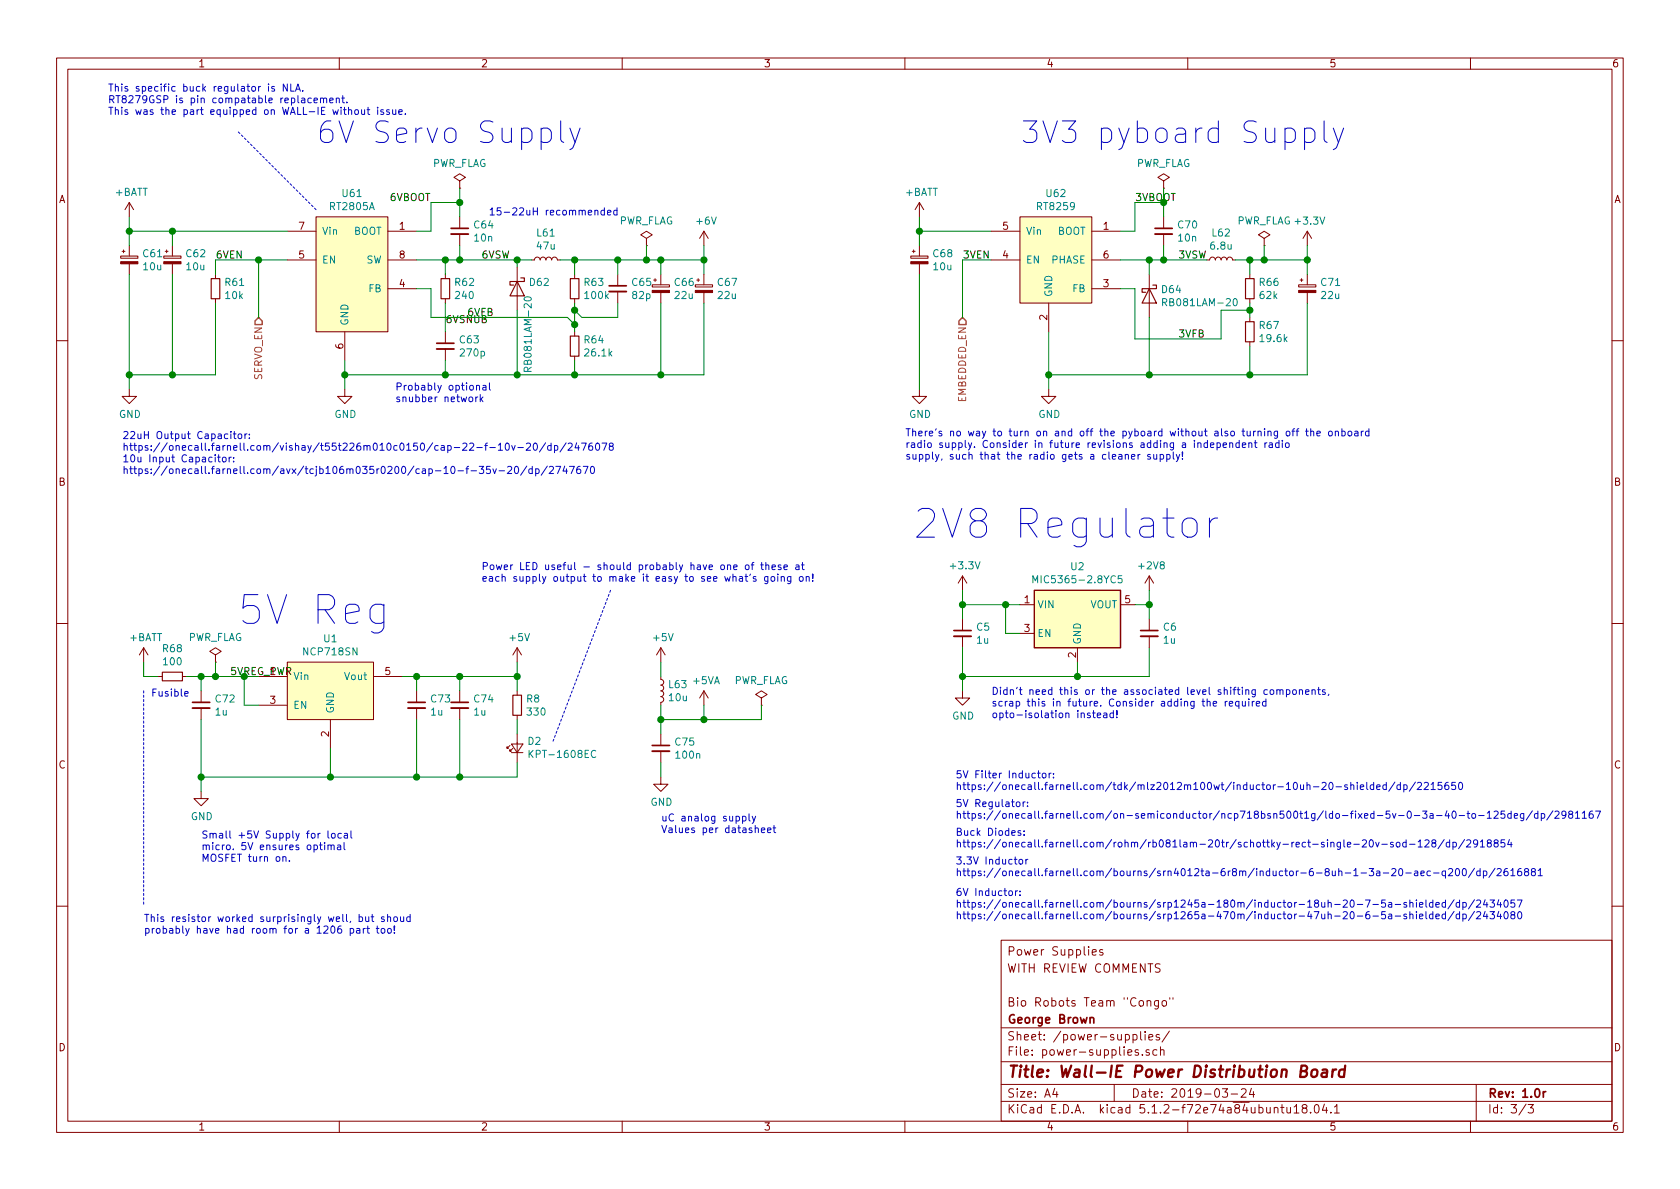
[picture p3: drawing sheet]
EESchema Schematic File Version 4
LIBS:cutoff-hardware-cache
EELAYER 29 0
EELAYER END
$Descr A4 11693 8268
encoding utf-8
Sheet 3 3
Title "Wall-IE Power Distribution Board"
Date "2019-03-24"
Rev "1.0r"
Comp "George Brown"
Comment1 "Bio Robots Team \"Congo\""
Comment2 ""
Comment3 "WITH REVIEW COMMENTS"
Comment4 "Power Supplies"
$EndDescr
$Comp
L power:+BATT #PWR?
U 1 1
P 1000 4600
AR Path="/5C9BD0EA" Ref="#PWR?"  Part="1" 
AR Path="/5C9B2A2F/5C9BD0EA" Ref="#PWR069"  Part="1" 
F 0 "#PWR069" H 1000 4450 50  0001 C CNN
F 1 "+BATT" H 1015 4773 50  0000 C CNN
F 2 "" H 1000 4600 50  0001 C CNN
F 3 "" H 1000 4600 50  0001 C CNN
	1    1000 4600
	1    0    0    -1  
$EndComp
$Comp
L power:+5V #PWR?
U 1 1
P 3600 4600
AR Path="/5C9BD0F2" Ref="#PWR?"  Part="1" 
AR Path="/5C9B2A2F/5C9BD0F2" Ref="#PWR071"  Part="1" 
F 0 "#PWR071" H 3600 4450 50  0001 C CNN
F 1 "+5V" H 3615 4773 50  0000 C CNN
F 2 "" H 3600 4600 50  0001 C CNN
F 3 "" H 3600 4600 50  0001 C CNN
	1    3600 4600
	1    0    0    -1  
$EndComp
$Comp
L power:GND #PWR?
U 1 1
P 1400 5500
AR Path="/5C9BD0F8" Ref="#PWR?"  Part="1" 
AR Path="/5C9B2A2F/5C9BD0F8" Ref="#PWR070"  Part="1" 
F 0 "#PWR070" H 1400 5250 50  0001 C CNN
F 1 "GND" H 1405 5327 50  0000 C CNN
F 2 "" H 1400 5500 50  0001 C CNN
F 3 "" H 1400 5500 50  0001 C CNN
	1    1400 5500
	1    0    0    -1  
$EndComp
$Comp
L Device:C_Small C?
U 1 1
P 1400 4900
AR Path="/5C9BD0FE" Ref="C?"  Part="1" 
AR Path="/5C9B2A2F/5C9BD0FE" Ref="C72"  Part="1" 
F 0 "C72" H 1492 4946 50  0000 L CNN
F 1 "1u" H 1492 4855 50  0000 L CNN
F 2 "Capacitor_SMD:C_0805_2012Metric" H 1400 4900 50  0001 C CNN
F 3 "~" H 1400 4900 50  0001 C CNN
F 4 "Multicomp" H 0   0   50  0001 C CNN "MFR"
F 5 "MC0805F105Z500CT" H 0   0   50  0001 C CNN "MPN"
F 6 "George" H 0   0   50  0001 C CNN "SPR"
F 7 "CAPS 13" H 0   0   50  0001 C CNN "SPN"
F 8 "-" H 0   0   50  0001 C CNN "SPURL"
	1    1400 4900
	1    0    0    -1  
$EndComp
$Comp
L Device:C_Small C?
U 1 1
P 2900 4900
AR Path="/5C9BD105" Ref="C?"  Part="1" 
AR Path="/5C9B2A2F/5C9BD105" Ref="C73"  Part="1" 
F 0 "C73" H 2992 4946 50  0000 L CNN
F 1 "1u" H 2992 4855 50  0000 L CNN
F 2 "Capacitor_SMD:C_0603_1608Metric" H 2900 4900 50  0001 C CNN
F 3 "~" H 2900 4900 50  0001 C CNN
F 4 "Murata" H 0   0   50  0001 C CNN "MFR"
F 5 "GRM188C81E105KA12D" H 0   0   50  0001 C CNN "MPN"
F 6 "George" H 0   0   50  0001 C CNN "SPR"
F 7 "CAPS 12" H 0   0   50  0001 C CNN "SPN"
F 8 "-" H 0   0   50  0001 C CNN "SPURL"
	1    2900 4900
	1    0    0    -1  
$EndComp
$Comp
L Device:C_Small C?
U 1 1
P 3200 4900
AR Path="/5C9BD119" Ref="C?"  Part="1" 
AR Path="/5C9B2A2F/5C9BD119" Ref="C74"  Part="1" 
F 0 "C74" H 3292 4946 50  0000 L CNN
F 1 "1u" H 3292 4855 50  0000 L CNN
F 2 "Capacitor_SMD:C_0603_1608Metric" H 3200 4900 50  0001 C CNN
F 3 "~" H 3200 4900 50  0001 C CNN
F 4 "Murata" H 0   0   50  0001 C CNN "MFR"
F 5 "GRM188C81E105KA12D" H 0   0   50  0001 C CNN "MPN"
F 6 "George" H 0   0   50  0001 C CNN "SPR"
F 7 "CAPS 12" H 0   0   50  0001 C CNN "SPN"
F 8 "-" H 0   0   50  0001 C CNN "SPURL"
	1    3200 4900
	1    0    0    -1  
$EndComp
$Comp
L Device:R_Small R?
U 1 1
P 1200 4700
AR Path="/5C9BD133" Ref="R?"  Part="1" 
AR Path="/5C9B2A2F/5C9BD133" Ref="R68"  Part="1" 
F 0 "R68" V 1004 4700 50  0000 C CNN
F 1 "100" V 1095 4700 50  0000 C CNN
F 2 "Resistor_SMD:R_0603_1608Metric" H 1200 4700 50  0001 C CNN
F 3 "~" H 1200 4700 50  0001 C CNN
F 4 "Multicomp" H 0   0   50  0001 C CNN "MFR"
F 5 "MCWR06X1000FTL" H 0   0   50  0001 C CNN "MPN"
F 6 "George" H 0   0   50  0001 C CNN "SPR"
F 7 "RES 16" H 0   0   50  0001 C CNN "SPN"
F 8 "-" H 0   0   50  0001 C CNN "SPURL"
	1    1200 4700
	0    1    1    0   
$EndComp
$Comp
L power:+BATT #PWR?
U 1 1
P 900 1500
AR Path="/5C9BD13E" Ref="#PWR?"  Part="1" 
AR Path="/5C9B2A2F/5C9BD13E" Ref="#PWR061"  Part="1" 
F 0 "#PWR061" H 900 1350 50  0001 C CNN
F 1 "+BATT" H 915 1673 50  0000 C CNN
F 2 "" H 900 1500 50  0001 C CNN
F 3 "" H 900 1500 50  0001 C CNN
	1    900  1500
	1    0    0    -1  
$EndComp
$Comp
L Device:C_Small C?
U 1 1
P 3200 1600
AR Path="/5C9BD146" Ref="C?"  Part="1" 
AR Path="/5C9B2A2F/5C9BD146" Ref="C64"  Part="1" 
F 0 "C64" H 3292 1646 50  0000 L CNN
F 1 "10n" H 3292 1555 50  0000 L CNN
F 2 "Capacitor_SMD:C_0603_1608Metric" H 3200 1600 50  0001 C CNN
F 3 "~" H 3200 1600 50  0001 C CNN
F 4 "Kemet" H 0   0   50  0001 C CNN "MFR"
F 5 "C0603C103K5RAC7081" H 0   0   50  0001 C CNN "MPN"
F 6 "George" H 0   0   50  0001 C CNN "SPR"
F 7 "CAPS 09" H 0   0   50  0001 C CNN "SPN"
F 8 "-" H 0   0   50  0001 C CNN "SPURL"
	1    3200 1600
	1    0    0    -1  
$EndComp
$Comp
L Device:R_Small R?
U 1 1
P 4000 2000
AR Path="/5C9BD14D" Ref="R?"  Part="1" 
AR Path="/5C9B2A2F/5C9BD14D" Ref="R63"  Part="1" 
F 0 "R63" H 4059 2046 50  0000 L CNN
F 1 "100k" H 4059 1955 50  0000 L CNN
F 2 "Resistor_SMD:R_0603_1608Metric" H 4000 2000 50  0001 C CNN
F 3 "~" H 4000 2000 50  0001 C CNN
F 4 "Bourns" H 0   0   50  0001 C CNN "MFR"
F 5 "CR0603-FX-1003HLF" H 0   0   50  0001 C CNN "MPN"
F 6 "George" H 0   0   50  0001 C CNN "SPR"
F 7 "RES 11" H 0   0   50  0001 C CNN "SPN"
F 8 "-" H 0   0   50  0001 C CNN "SPURL"
	1    4000 2000
	1    0    0    -1  
$EndComp
$Comp
L Device:R_Small R?
U 1 1
P 4000 2400
AR Path="/5C9BD154" Ref="R?"  Part="1" 
AR Path="/5C9B2A2F/5C9BD154" Ref="R64"  Part="1" 
F 0 "R64" H 4059 2446 50  0000 L CNN
F 1 "26.1k" H 4059 2355 50  0000 L CNN
F 2 "Resistor_SMD:R_0603_1608Metric" H 4000 2400 50  0001 C CNN
F 3 "http://www.farnell.com/datasheets/2310790.pdf" H 4000 2400 50  0001 C CNN
F 4 "Vishay" H 0   0   50  0001 C CNN "MFR"
F 5 "CRCW060326K1FKEA" H 0   0   50  0001 C CNN "MPN"
F 6 "Onecall" H 0   0   50  0001 C CNN "SPR"
F 7 "2138448" H 0   0   50  0001 C CNN "SPN"
F 8 "-" H 0   0   50  0001 C CNN "SPURL"
	1    4000 2400
	1    0    0    -1  
$EndComp
$Comp
L Device:R_Small R?
U 1 1
P 3100 2000
AR Path="/5C9BD160" Ref="R?"  Part="1" 
AR Path="/5C9B2A2F/5C9BD160" Ref="R62"  Part="1" 
F 0 "R62" H 3159 2046 50  0000 L CNN
F 1 "240" H 3159 1955 50  0000 L CNN
F 2 "Resistor_SMD:R_0603_1608Metric" H 3100 2000 50  0001 C CNN
F 3 "~" H 3100 2000 50  0001 C CNN
F 4 "-" H 0   0   50  0001 C CNN "MFR"
F 5 "-" H 0   0   50  0001 C CNN "MPN"
F 6 "-" H 0   0   50  0001 C CNN "SPR"
F 7 "DNF" H 0   0   50  0001 C CNN "SPN"
F 8 "-" H 0   0   50  0001 C CNN "SPURL"
	1    3100 2000
	1    0    0    -1  
$EndComp
$Comp
L Device:C_Small C?
U 1 1
P 3100 2400
AR Path="/5C9BD167" Ref="C?"  Part="1" 
AR Path="/5C9B2A2F/5C9BD167" Ref="C63"  Part="1" 
F 0 "C63" H 3192 2446 50  0000 L CNN
F 1 "270p" H 3192 2355 50  0000 L CNN
F 2 "Capacitor_SMD:C_0603_1608Metric" H 3100 2400 50  0001 C CNN
F 3 "~" H 3100 2400 50  0001 C CNN
F 4 "-" H 0   0   50  0001 C CNN "MFR"
F 5 "-" H 0   0   50  0001 C CNN "MPN"
F 6 "-" H 0   0   50  0001 C CNN "SPR"
F 7 "DNF" H 0   0   50  0001 C CNN "SPN"
F 8 "-" H 0   0   50  0001 C CNN "SPURL"
	1    3100 2400
	1    0    0    -1  
$EndComp
$Comp
L custom_pmic:RT2805A U?
U 1 1
P 2450 1900
AR Path="/5C9BD172" Ref="U?"  Part="1" 
AR Path="/5C9B2A2F/5C9BD172" Ref="U61"  Part="1" 
F 0 "U61" H 2450 2465 50  0000 C CNN
F 1 "RT2805A" H 2450 2374 50  0000 C CNN
F 2 "Package_SO:TI_SO-PowerPAD-8_ThermalVias" H 2400 1900 50  0001 C CNN
F 3 "https://www.richtek.com/assets/product_file/RT2805A/DS2805A-03.pdf" H 2400 1900 50  0001 C CNN
F 4 "Richtek" H 0   0   50  0001 C CNN "MFR"
F 5 "RT2805AGSP" H 0   0   50  0001 C CNN "MPN"
F 6 "Onecall" H 0   0   50  0001 C CNN "SPR"
F 7 "2630152" H 0   0   50  0001 C CNN "SPN"
F 8 "-" H 0   0   50  0001 C CNN "SPURL"
	1    2450 1900
	1    0    0    -1  
$EndComp
$Comp
L Device:D_Schottky D?
U 1 1
P 3600 2000
AR Path="/5C9BD179" Ref="D?"  Part="1" 
AR Path="/5C9B2A2F/5C9BD179" Ref="D62"  Part="1" 
F 0 "D62" V 3554 2079 50  0000 L CNN
F 1 "RB081LAM-20" H 3645 2079 50  0000 L CNN
F 2 "custom_diodes:D_SOD-128" H 3600 2000 50  0001 C CNN
F 3 "http://www.farnell.com/datasheets/2646195.pdf" H 3600 2000 50  0001 C CNN
F 4 "Rohm" H 0   0   50  0001 C CNN "MFR"
F 5 "RB081LAM-20TR" H 0   0   50  0001 C CNN "MPN"
F 6 "Onecall" H 0   0   50  0001 C CNN "SPR"
F 7 "2918854" H 0   0   50  0001 C CNN "SPN"
F 8 "-" H 0   0   50  0001 C CNN "SPURL"
	1    3600 2000
	0    1    1    0   
$EndComp
$Comp
L Device:L_Small L?
U 1 1
P 3800 1800
AR Path="/5C9BD189" Ref="L?"  Part="1" 
AR Path="/5C9B2A2F/5C9BD189" Ref="L61"  Part="1" 
F 0 "L61" V 3985 1800 50  0000 C CNN
F 1 "47u" V 3894 1800 50  0000 C CNN
F 2 "custom_passives:L_Bourns_SRP1265" H 3800 1800 50  0001 C CNN
F 3 "http://www.farnell.com/datasheets/2366823.pdf" H 3800 1800 50  0001 C CNN
F 4 "Bourns" H 0   0   50  0001 C CNN "MFR"
F 5 "SRP1265A-470M" H 0   0   50  0001 C CNN "MPN"
F 6 "Onecall" H 0   0   50  0001 C CNN "SPR"
F 7 "2434080" H 0   0   50  0001 C CNN "SPN"
F 8 "-" H 0   0   50  0001 C CNN "SPURL"
	1    3800 1800
	0    -1   -1   0   
$EndComp
$Comp
L power:+6V #PWR?
U 1 1
P 4900 1700
AR Path="/5C9BD1AD" Ref="#PWR?"  Part="1" 
AR Path="/5C9B2A2F/5C9BD1AD" Ref="#PWR064"  Part="1" 
F 0 "#PWR064" H 4900 1550 50  0001 C CNN
F 1 "+6V" H 4915 1873 50  0000 C CNN
F 2 "" H 4900 1700 50  0001 C CNN
F 3 "" H 4900 1700 50  0001 C CNN
	1    4900 1700
	1    0    0    -1  
$EndComp
$Comp
L Device:C_Small C?
U 1 1
P 4300 2000
AR Path="/5C9BD1B6" Ref="C?"  Part="1" 
AR Path="/5C9B2A2F/5C9BD1B6" Ref="C65"  Part="1" 
F 0 "C65" H 4392 2046 50  0000 L CNN
F 1 "82p" H 4392 1955 50  0000 L CNN
F 2 "Capacitor_SMD:C_0603_1608Metric" H 4300 2000 50  0001 C CNN
F 3 "http://www.farnell.com/datasheets/2340522.pdf" H 4300 2000 50  0001 C CNN
F 4 "Walsin" H 0   0   50  0001 C CNN "MFR"
F 5 "0603N820J500CT" H 0   0   50  0001 C CNN "MPN"
F 6 "Onecall" H 0   0   50  0001 C CNN "SPR"
F 7 "2496914" H 0   0   50  0001 C CNN "SPN"
F 8 "-" H 0   0   50  0001 C CNN "SPURL"
	1    4300 2000
	1    0    0    -1  
$EndComp
$Comp
L Device:CP_Small C?
U 1 1
P 1200 1800
AR Path="/5C9BD1D0" Ref="C?"  Part="1" 
AR Path="/5C9B2A2F/5C9BD1D0" Ref="C62"  Part="1" 
F 0 "C62" H 1288 1846 50  0000 L CNN
F 1 "10u" H 1288 1755 50  0000 L CNN
F 2 "Capacitor_Tantalum_SMD:CP_EIA-3528-21_Kemet-B" H 1200 1800 50  0001 C CNN
F 3 "http://www.farnell.com/datasheets/2096078.pdf" H 1200 1800 50  0001 C CNN
F 4 "AVX" H 0   0   50  0001 C CNN "MFR"
F 5 "TCJB106M035R0200" H 0   0   50  0001 C CNN "MPN"
F 6 "Onecall" H 0   0   50  0001 C CNN "SPR"
F 7 "2747670" H 0   0   50  0001 C CNN "SPN"
F 8 "-" H 0   0   50  0001 C CNN "SPURL"
	1    1200 1800
	1    0    0    -1  
$EndComp
$Comp
L Device:CP_Small C?
U 1 1
P 900 1800
AR Path="/5C9BD1D7" Ref="C?"  Part="1" 
AR Path="/5C9B2A2F/5C9BD1D7" Ref="C61"  Part="1" 
F 0 "C61" H 988 1846 50  0000 L CNN
F 1 "10u" H 988 1755 50  0000 L CNN
F 2 "Capacitor_Tantalum_SMD:CP_EIA-3528-21_Kemet-B" H 900 1800 50  0001 C CNN
F 3 "http://www.farnell.com/datasheets/2096078.pdf" H 900 1800 50  0001 C CNN
F 4 "AVX" H 0   0   50  0001 C CNN "MFR"
F 5 "TCJB106M035R0200" H 0   0   50  0001 C CNN "MPN"
F 6 "Onecall" H 0   0   50  0001 C CNN "SPR"
F 7 "2747670" H 0   0   50  0001 C CNN "SPN"
F 8 "-" H 0   0   50  0001 C CNN "SPURL"
	1    900  1800
	1    0    0    -1  
$EndComp
$Comp
L custom_pmic:RT8259 U?
U 1 1
P 7300 2300
AR Path="/5C9BD1F0" Ref="U?"  Part="1" 
AR Path="/5C9B2A2F/5C9BD1F0" Ref="U62"  Part="1" 
F 0 "U62" H 7350 3265 50  0000 C CNN
F 1 "RT8259" H 7350 3174 50  0000 C CNN
F 2 "Package_TO_SOT_SMD:SOT-23-6" H 7600 2350 50  0001 C CNN
F 3 "https://www.richtek.com/assets/product_file/RT8259/DS8259-03.pdf" H 7600 2350 50  0001 C CNN
F 4 "Richtek" H 0   0   50  0001 C CNN "MFR"
F 5 "RT8259GE" H 0   0   50  0001 C CNN "MPN"
F 6 "Onecall" H 0   0   50  0001 C CNN "SPR"
F 7 "2362986" H 0   0   50  0001 C CNN "SPN"
F 8 "-" H 0   0   50  0001 C CNN "SPURL"
	1    7300 2300
	1    0    0    -1  
$EndComp
$Comp
L Device:R_Small R?
U 1 1
P 8700 2000
AR Path="/5C9BD1F7" Ref="R?"  Part="1" 
AR Path="/5C9B2A2F/5C9BD1F7" Ref="R66"  Part="1" 
F 0 "R66" H 8759 2046 50  0000 L CNN
F 1 "62k" H 8759 1955 50  0000 L CNN
F 2 "Resistor_SMD:R_0603_1608Metric" H 8700 2000 50  0001 C CNN
F 3 "http://www.farnell.com/datasheets/1716711.pdf" H 8700 2000 50  0001 C CNN
F 4 "Multicomp" H 0   0   50  0001 C CNN "MFR"
F 5 "MCSR06X623 JTL" H 0   0   50  0001 C CNN "MPN"
F 6 "Onecall" H 0   0   50  0001 C CNN "SPR"
F 7 "2074293" H 0   0   50  0001 C CNN "SPN"
F 8 "-" H 0   0   50  0001 C CNN "SPURL"
	1    8700 2000
	1    0    0    -1  
$EndComp
$Comp
L Device:R_Small R?
U 1 1
P 8700 2300
AR Path="/5C9BD1FE" Ref="R?"  Part="1" 
AR Path="/5C9B2A2F/5C9BD1FE" Ref="R67"  Part="1" 
F 0 "R67" H 8759 2346 50  0000 L CNN
F 1 "19.6k" H 8759 2255 50  0000 L CNN
F 2 "Resistor_SMD:R_0603_1608Metric" H 8700 2300 50  0001 C CNN
F 3 "http://www.farnell.com/datasheets/2563624.pdf" H 8700 2300 50  0001 C CNN
F 4 "Multicomp" H 0   0   50  0001 C CNN "MFR"
F 5 "MCWR06X1962FTL" H 0   0   50  0001 C CNN "MPN"
F 6 "Onecall" H 0   0   50  0001 C CNN "SPR"
F 7 "2447271" H 0   0   50  0001 C CNN "SPN"
F 8 "-" H 0   0   50  0001 C CNN "SPURL"
	1    8700 2300
	1    0    0    -1  
$EndComp
$Comp
L Device:L_Small L?
U 1 1
P 8500 1800
AR Path="/5C9BD20B" Ref="L?"  Part="1" 
AR Path="/5C9B2A2F/5C9BD20B" Ref="L62"  Part="1" 
F 0 "L62" V 8685 1800 50  0000 C CNN
F 1 "6.8u" V 8594 1800 50  0000 C CNN
F 2 "custom_passives:L_Bourns-SRN4012" H 8500 1800 50  0001 C CNN
F 3 "http://www.farnell.com/datasheets/2163190.pdf" H 8500 1800 50  0001 C CNN
F 4 "Bourns" H 0   0   50  0001 C CNN "MFR"
F 5 "SRN4012TA-6R8M" H 0   0   50  0001 C CNN "MPN"
F 6 "Onecall" H 0   0   50  0001 C CNN "SPR"
F 7 "2616881" H 0   0   50  0001 C CNN "SPN"
F 8 "-" H 0   0   50  0001 C CNN "SPURL"
	1    8500 1800
	0    -1   -1   0   
$EndComp
$Comp
L Device:C_Small C?
U 1 1
P 8100 1600
AR Path="/5C9BD215" Ref="C?"  Part="1" 
AR Path="/5C9B2A2F/5C9BD215" Ref="C70"  Part="1" 
F 0 "C70" H 8192 1646 50  0000 L CNN
F 1 "10n" H 8192 1555 50  0000 L CNN
F 2 "Capacitor_SMD:C_0603_1608Metric" H 8100 1600 50  0001 C CNN
F 3 "~" H 8100 1600 50  0001 C CNN
F 4 "Kemet" H 0   0   50  0001 C CNN "MFR"
F 5 "C0603C103K5RAC7081" H 0   0   50  0001 C CNN "MPN"
F 6 "George" H 0   0   50  0001 C CNN "SPR"
F 7 "CAPS 09" H 0   0   50  0001 C CNN "SPN"
F 8 "-" H 0   0   50  0001 C CNN "SPURL"
	1    8100 1600
	1    0    0    -1  
$EndComp
$Comp
L Device:D_Schottky D?
U 1 1
P 8000 2050
AR Path="/5C9BD224" Ref="D?"  Part="1" 
AR Path="/5C9B2A2F/5C9BD224" Ref="D64"  Part="1" 
F 0 "D64" V 7954 2129 50  0000 L CNN
F 1 "RB081LAM-20" V 8045 2129 50  0000 L CNN
F 2 "custom_diodes:D_SOD-128" H 8000 2050 50  0001 C CNN
F 3 "http://www.farnell.com/datasheets/2646195.pdf" H 8000 2050 50  0001 C CNN
F 4 "Rohm" H 0   0   50  0001 C CNN "MFR"
F 5 "RB081LAM-20TR" H 0   0   50  0001 C CNN "MPN"
F 6 "Onecall" H 0   0   50  0001 C CNN "SPR"
F 7 "2918854" H 0   0   50  0001 C CNN "SPN"
F 8 "-" H 0   0   50  0001 C CNN "SPURL"
	1    8000 2050
	0    1    1    0   
$EndComp
$Comp
L power:+3.3V #PWR?
U 1 1
P 9100 1700
AR Path="/5C9BD24D" Ref="#PWR?"  Part="1" 
AR Path="/5C9B2A2F/5C9BD24D" Ref="#PWR068"  Part="1" 
F 0 "#PWR068" H 9100 1550 50  0001 C CNN
F 1 "+3.3V" H 9115 1873 50  0000 C CNN
F 2 "" H 9100 1700 50  0001 C CNN
F 3 "" H 9100 1700 50  0001 C CNN
	1    9100 1700
	1    0    0    -1  
$EndComp
$Comp
L power:+BATT #PWR?
U 1 1
P 6400 1500
AR Path="/5C9BD257" Ref="#PWR?"  Part="1" 
AR Path="/5C9B2A2F/5C9BD257" Ref="#PWR065"  Part="1" 
F 0 "#PWR065" H 6400 1350 50  0001 C CNN
F 1 "+BATT" H 6415 1673 50  0000 C CNN
F 2 "" H 6400 1500 50  0001 C CNN
F 3 "" H 6400 1500 50  0001 C CNN
	1    6400 1500
	1    0    0    -1  
$EndComp
$Comp
L Device:CP_Small C?
U 1 1
P 6400 1800
AR Path="/5C9BD264" Ref="C?"  Part="1" 
AR Path="/5C9B2A2F/5C9BD264" Ref="C68"  Part="1" 
F 0 "C68" H 6488 1846 50  0000 L CNN
F 1 "10u" H 6488 1755 50  0000 L CNN
F 2 "Capacitor_Tantalum_SMD:CP_EIA-3528-21_Kemet-B" H 6400 1800 50  0001 C CNN
F 3 "http://www.farnell.com/datasheets/2096078.pdf" H 6400 1800 50  0001 C CNN
F 4 "AVX" H 0   0   50  0001 C CNN "MFR"
F 5 "TCJB106M035R0200" H 0   0   50  0001 C CNN "MPN"
F 6 "Onecall" H 0   0   50  0001 C CNN "SPR"
F 7 "2747670" H 0   0   50  0001 C CNN "SPN"
F 8 "-" H 0   0   50  0001 C CNN "SPURL"
	1    6400 1800
	1    0    0    -1  
$EndComp
$Comp
L power:PWR_FLAG #FLG062
U 1 1
P 4500 1700
F 0 "#FLG062" H 4500 1775 50  0001 C CNN
F 1 "PWR_FLAG" H 4500 1874 50  0000 C CNN
F 2 "" H 4500 1700 50  0001 C CNN
F 3 "~" H 4500 1700 50  0001 C CNN
	1    4500 1700
	1    0    0    -1  
$EndComp
$Comp
L power:PWR_FLAG #FLG064
U 1 1
P 8800 1700
F 0 "#FLG064" H 8800 1775 50  0001 C CNN
F 1 "PWR_FLAG" H 8800 1874 50  0000 C CNN
F 2 "" H 8800 1700 50  0001 C CNN
F 3 "~" H 8800 1700 50  0001 C CNN
	1    8800 1700
	1    0    0    -1  
$EndComp
$Comp
L power:PWR_FLAG #FLG065
U 1 1
P 1500 4600
F 0 "#FLG065" H 1500 4675 50  0001 C CNN
F 1 "PWR_FLAG" H 1500 4774 50  0000 C CNN
F 2 "" H 1500 4600 50  0001 C CNN
F 3 "~" H 1500 4600 50  0001 C CNN
	1    1500 4600
	1    0    0    -1  
$EndComp
$Comp
L power:PWR_FLAG #FLG061
U 1 1
P 3200 1300
F 0 "#FLG061" H 3200 1375 50  0001 C CNN
F 1 "PWR_FLAG" H 3200 1474 50  0000 C CNN
F 2 "" H 3200 1300 50  0001 C CNN
F 3 "~" H 3200 1300 50  0001 C CNN
	1    3200 1300
	1    0    0    -1  
$EndComp
$Comp
L power:PWR_FLAG #FLG063
U 1 1
P 8100 1300
F 0 "#FLG063" H 8100 1375 50  0001 C CNN
F 1 "PWR_FLAG" H 8100 1474 50  0000 C CNN
F 2 "" H 8100 1300 50  0001 C CNN
F 3 "~" H 8100 1300 50  0001 C CNN
	1    8100 1300
	1    0    0    -1  
$EndComp
$Comp
L power:+5V #PWR?
U 1 1
P 4600 4600
AR Path="/5C7523F1/5CA45A26" Ref="#PWR?"  Part="1" 
AR Path="/5C9B2A2F/5CA45A26" Ref="#PWR072"  Part="1" 
F 0 "#PWR072" H 4600 4450 50  0001 C CNN
F 1 "+5V" H 4615 4773 50  0000 C CNN
F 2 "" H 4600 4600 50  0001 C CNN
F 3 "" H 4600 4600 50  0001 C CNN
	1    4600 4600
	1    0    0    -1  
$EndComp
$Comp
L Device:L_Small L?
U 1 1
P 4600 4800
AR Path="/5C7523F1/5CA45A2C" Ref="L?"  Part="1" 
AR Path="/5C9B2A2F/5CA45A2C" Ref="L63"  Part="1" 
F 0 "L63" H 4647 4846 50  0000 L CNN
F 1 "10u" H 4647 4755 50  0000 L CNN
F 2 "Inductor_SMD:L_0805_2012Metric" H 4600 4800 50  0001 C CNN
F 3 "http://www.farnell.com/datasheets/1649095.pdf" H 4600 4800 50  0001 C CNN
F 4 "TDK" H 0   0   50  0001 C CNN "MFR"
F 5 "MLZ2012M100WT" H 0   0   50  0001 C CNN "MPN"
F 6 "Onecall" H 0   0   50  0001 C CNN "SPR"
F 7 "2215650" H 0   0   50  0001 C CNN "SPN"
F 8 "-" H 0   0   50  0001 C CNN "SPURL"
	1    4600 4800
	1    0    0    -1  
$EndComp
$Comp
L Device:C_Small C?
U 1 1
P 4600 5200
AR Path="/5C7523F1/5CA45A33" Ref="C?"  Part="1" 
AR Path="/5C9B2A2F/5CA45A33" Ref="C75"  Part="1" 
F 0 "C75" H 4692 5246 50  0000 L CNN
F 1 "100n" H 4692 5155 50  0000 L CNN
F 2 "Capacitor_SMD:C_0603_1608Metric" H 4600 5200 50  0001 C CNN
F 3 "~" H 4600 5200 50  0001 C CNN
F 4 "Kemet" H 0   0   50  0001 C CNN "MFR"
F 5 "C0603C104K4RAC7081" H 0   0   50  0001 C CNN "MPN"
F 6 "George" H 0   0   50  0001 C CNN "SPR"
F 7 "CAPS 17" H 0   0   50  0001 C CNN "SPN"
F 8 "-" H 0   0   50  0001 C CNN "SPURL"
	1    4600 5200
	1    0    0    -1  
$EndComp
$Comp
L power:GND #PWR?
U 1 1
P 4600 5400
AR Path="/5C7523F1/5CA45A3A" Ref="#PWR?"  Part="1" 
AR Path="/5C9B2A2F/5CA45A3A" Ref="#PWR073"  Part="1" 
F 0 "#PWR073" H 4600 5150 50  0001 C CNN
F 1 "GND" H 4605 5227 50  0000 C CNN
F 2 "" H 4600 5400 50  0001 C CNN
F 3 "" H 4600 5400 50  0001 C CNN
	1    4600 5400
	1    0    0    -1  
$EndComp
$Comp
L power:+5VA #PWR?
U 1 1
P 4900 4900
AR Path="/5C7523F1/5CA45A42" Ref="#PWR?"  Part="1" 
AR Path="/5C9B2A2F/5CA45A42" Ref="#PWR074"  Part="1" 
F 0 "#PWR074" H 4900 4750 50  0001 C CNN
F 1 "+5VA" H 4915 5073 50  0000 C CNN
F 2 "" H 4900 4900 50  0001 C CNN
F 3 "" H 4900 4900 50  0001 C CNN
	1    4900 4900
	1    0    0    -1  
$EndComp
$Comp
L power:PWR_FLAG #FLG?
U 1 1
P 5300 4900
AR Path="/5C7523F1/5CA45A4D" Ref="#FLG?"  Part="1" 
AR Path="/5C9B2A2F/5CA45A4D" Ref="#FLG066"  Part="1" 
F 0 "#FLG066" H 5300 4975 50  0001 C CNN
F 1 "PWR_FLAG" H 5300 5074 50  0000 C CNN
F 2 "" H 5300 4900 50  0001 C CNN
F 3 "~" H 5300 4900 50  0001 C CNN
	1    5300 4900
	1    0    0    -1  
$EndComp
$Comp
L Device:R_Small R61
U 1 1
P 1500 2000
F 0 "R61" H 1559 2046 50  0000 L CNN
F 1 "10k" H 1559 1955 50  0000 L CNN
F 2 "Resistor_SMD:R_0603_1608Metric" H 1500 2000 50  0001 C CNN
F 3 "~" H 1500 2000 50  0001 C CNN
F 4 "TE" H 0   0   50  0001 C CNN "MFR"
F 5 "CRG0603F10K" H 0   0   50  0001 C CNN "MPN"
F 6 "George" H 0   0   50  0001 C CNN "SPR"
F 7 "RES 09" H 0   0   50  0001 C CNN "SPN"
F 8 "-" H 0   0   50  0001 C CNN "SPURL"
	1    1500 2000
	1    0    0    -1  
$EndComp
$Comp
L custom_pmic:NCP718SN U1
U 1 1
P 2300 4700
F 0 "U1" H 2300 4965 50  0000 C CNN
F 1 "NCP718SN" H 2300 4874 50  0000 C CNN
F 2 "Package_TO_SOT_SMD:SOT-23-5" H 2300 4700 50  0001 C CNN
F 3 "https://www.onsemi.com/pub/Collateral/NCP718-D.PDF" H 2300 4700 50  0001 C CNN
F 4 "On Semiconductor" H 0   0   50  0001 C CNN "MFR"
F 5 "NCP718BSN500T1G" H 0   0   50  0001 C CNN "MPN"
F 6 "Onecall" H 0   0   50  0001 C CNN "SPR"
F 7 "2981167" H 0   0   50  0001 C CNN "SPN"
F 8 "-" H 0   0   50  0001 C CNN "SPURL"
	1    2300 4700
	1    0    0    -1  
$EndComp
$Comp
L power:+3.3V #PWR022
U 1 1
P 6700 4100
F 0 "#PWR022" H 6700 3950 50  0001 C CNN
F 1 "+3.3V" H 6715 4273 50  0000 C CNN
F 2 "" H 6700 4100 50  0001 C CNN
F 3 "" H 6700 4100 50  0001 C CNN
	1    6700 4100
	1    0    0    -1  
$EndComp
$Comp
L Device:C_Small C5
U 1 1
P 6700 4400
F 0 "C5" H 6792 4446 50  0000 L CNN
F 1 "1u" H 6792 4355 50  0000 L CNN
F 2 "Capacitor_SMD:C_0603_1608Metric" H 6700 4400 50  0001 C CNN
F 3 "~" H 6700 4400 50  0001 C CNN
F 4 "Murata" H 0   0   50  0001 C CNN "MFR"
F 5 "GRM188C81E105KA12D" H 0   0   50  0001 C CNN "MPN"
F 6 "George" H 0   0   50  0001 C CNN "SPR"
F 7 "CAPS 12" H 0   0   50  0001 C CNN "SPN"
F 8 "-" H 0   0   50  0001 C CNN "SPURL"
	1    6700 4400
	1    0    0    -1  
$EndComp
$Comp
L Device:C_Small C6
U 1 1
P 8000 4400
F 0 "C6" H 8092 4446 50  0000 L CNN
F 1 "1u" H 8092 4355 50  0000 L CNN
F 2 "Capacitor_SMD:C_0603_1608Metric" H 8000 4400 50  0001 C CNN
F 3 "~" H 8000 4400 50  0001 C CNN
F 4 "Murata" H 0   0   50  0001 C CNN "MFR"
F 5 "GRM188C81E105KA12D" H 0   0   50  0001 C CNN "MPN"
F 6 "George" H 0   0   50  0001 C CNN "SPR"
F 7 "CAPS 12" H 0   0   50  0001 C CNN "SPN"
F 8 "-" H 0   0   50  0001 C CNN "SPURL"
	1    8000 4400
	1    0    0    -1  
$EndComp
$Comp
L power:+2V8 #PWR025
U 1 1
P 8000 4100
F 0 "#PWR025" H 8000 3950 50  0001 C CNN
F 1 "+2V8" H 8015 4273 50  0000 C CNN
F 2 "" H 8000 4100 50  0001 C CNN
F 3 "" H 8000 4100 50  0001 C CNN
	1    8000 4100
	1    0    0    -1  
$EndComp
$Comp
L Regulator_Linear:MIC5365-3.3YC5 U2
U 1 1
P 7500 4300
F 0 "U2" H 7500 4667 50  0000 C CNN
F 1 "MIC5365-2.8YC5" H 7500 4576 50  0000 C CNN
F 2 "Package_TO_SOT_SMD:SOT-353_SC-70-5" H 7500 4650 50  0001 C CNN
F 3 "http://ww1.microchip.com/downloads/en/DeviceDoc/mic5365.pdf" H 7200 5100 50  0001 C CNN
F 4 "Microchip" H 0   0   50  0001 C CNN "MFR"
F 5 "MIC5365-2.8YC5-TR" H 0   0   50  0001 C CNN "MPN"
F 6 "Onecall" H 0   0   50  0001 C CNN "SPR"
F 7 "2920759" H 0   0   50  0001 C CNN "SPN"
F 8 "-" H 0   0   50  0001 C CNN "SPURL"
	1    7500 4300
	1    0    0    -1  
$EndComp
$Comp
L power:GND #PWR021
U 1 1
P 6400 2700
F 0 "#PWR021" H 6400 2450 50  0001 C CNN
F 1 "GND" H 6405 2527 50  0000 C CNN
F 2 "" H 6400 2700 50  0001 C CNN
F 3 "" H 6400 2700 50  0001 C CNN
	1    6400 2700
	1    0    0    -1  
$EndComp
$Comp
L power:GND #PWR024
U 1 1
P 7300 2700
F 0 "#PWR024" H 7300 2450 50  0001 C CNN
F 1 "GND" H 7305 2527 50  0000 C CNN
F 2 "" H 7300 2700 50  0001 C CNN
F 3 "" H 7300 2700 50  0001 C CNN
	1    7300 2700
	1    0    0    -1  
$EndComp
$Comp
L power:GND #PWR023
U 1 1
P 6700 4800
F 0 "#PWR023" H 6700 4550 50  0001 C CNN
F 1 "GND" H 6705 4627 50  0000 C CNN
F 2 "" H 6700 4800 50  0001 C CNN
F 3 "" H 6700 4800 50  0001 C CNN
	1    6700 4800
	1    0    0    -1  
$EndComp
$Comp
L power:GND #PWR0101
U 1 1
P 900 2700
F 0 "#PWR0101" H 900 2450 50  0001 C CNN
F 1 "GND" H 905 2527 50  0000 C CNN
F 2 "" H 900 2700 50  0001 C CNN
F 3 "" H 900 2700 50  0001 C CNN
	1    900  2700
	1    0    0    -1  
$EndComp
$Comp
L power:GND #PWR0102
U 1 1
P 2400 2700
F 0 "#PWR0102" H 2400 2450 50  0001 C CNN
F 1 "GND" H 2405 2527 50  0000 C CNN
F 2 "" H 2400 2700 50  0001 C CNN
F 3 "" H 2400 2700 50  0001 C CNN
	1    2400 2700
	1    0    0    -1  
$EndComp
$Comp
L Device:CP_Small C66
U 1 1
P 4600 2000
F 0 "C66" H 4688 2046 50  0000 L CNN
F 1 "22u" H 4688 1955 50  0000 L CNN
F 2 "Capacitor_Tantalum_SMD:CP_EIA-3528-12_Kemet-T" H 4600 2000 50  0001 C CNN
F 3 "http://www.farnell.com/datasheets/2617051.pdf" H 4600 2000 50  0001 C CNN
F 4 "Vishay" H 0   0   50  0001 C CNN "MFR"
F 5 "T55T226M010C0150" H 0   0   50  0001 C CNN "MPN"
F 6 "Onecall" H 0   0   50  0001 C CNN "SPR"
F 7 "2476078" H 0   0   50  0001 C CNN "SPN"
F 8 "-" H 0   0   50  0001 C CNN "SPURL"
	1    4600 2000
	1    0    0    -1  
$EndComp
$Comp
L Device:CP_Small C67
U 1 1
P 4900 2000
F 0 "C67" H 4988 2046 50  0000 L CNN
F 1 "22u" H 4988 1955 50  0000 L CNN
F 2 "Capacitor_Tantalum_SMD:CP_EIA-3528-12_Kemet-T" H 4900 2000 50  0001 C CNN
F 3 "http://www.farnell.com/datasheets/2617051.pdf" H 4900 2000 50  0001 C CNN
F 4 "Vishay" H 0   0   50  0001 C CNN "MFR"
F 5 "T55T226M010C0150" H 0   0   50  0001 C CNN "MPN"
F 6 "Onecall" H 0   0   50  0001 C CNN "SPR"
F 7 "2476078" H 0   0   50  0001 C CNN "SPN"
F 8 "-" H 0   0   50  0001 C CNN "SPURL"
	1    4900 2000
	1    0    0    -1  
$EndComp
$Comp
L Device:CP_Small C71
U 1 1
P 9100 2000
F 0 "C71" H 9188 2046 50  0000 L CNN
F 1 "22u" H 9188 1955 50  0000 L CNN
F 2 "Capacitor_Tantalum_SMD:CP_EIA-3528-12_Kemet-T" H 9100 2000 50  0001 C CNN
F 3 "http://www.farnell.com/datasheets/2617051.pdf" H 9100 2000 50  0001 C CNN
F 4 "Vishay" H 0   0   50  0001 C CNN "MFR"
F 5 "T55T226M010C0150" H 0   0   50  0001 C CNN "MPN"
F 6 "Onecall" H 0   0   50  0001 C CNN "SPR"
F 7 "2476078" H 0   0   50  0001 C CNN "SPN"
F 8 "-" H 0   0   50  0001 C CNN "SPURL"
	1    9100 2000
	1    0    0    -1  
$EndComp
$Comp
L Device:R_Small R8
U 1 1
P 3600 4900
F 0 "R8" H 3659 4946 50  0000 L CNN
F 1 "330" H 3659 4855 50  0000 L CNN
F 2 "Resistor_SMD:R_0603_1608Metric" H 3600 4900 50  0001 C CNN
F 3 "~" H 3600 4900 50  0001 C CNN
F 4 "Multicomp" H 0   0   50  0001 C CNN "MFR"
F 5 "MJCWR06X330FTL" H 0   0   50  0001 C CNN "MPN"
F 6 "George" H 0   0   50  0001 C CNN "SPR"
F 7 "RES 01" H 0   0   50  0001 C CNN "SPN"
F 8 "-" H 0   0   50  0001 C CNN "SPURL"
	1    3600 4900
	1    0    0    -1  
$EndComp
$Comp
L Device:LED_Small D2
U 1 1
P 3600 5200
F 0 "D2" V 3646 5132 50  0000 R CNN
F 1 "KPT-1608EC" V 3555 5132 50  0000 R CNN
F 2 "LED_SMD:LED_0603_1608Metric" V 3600 5200 50  0001 C CNN
F 3 "http://www.farnell.com/datasheets/2045911.pdf" V 3600 5200 50  0001 C CNN
F 4 "Kingbright" H 0   0   50  0001 C CNN "MFR"
F 5 "KPT-1608EC" H 0   0   50  0001 C CNN "MPN"
F 6 "George" H 0   0   50  0001 C CNN "SPR"
F 7 "DIODES 01" H 0   0   50  0001 C CNN "SPN"
F 8 "-" H 0   0   50  0001 C CNN "SPURL"
	1    3600 5200
	0    -1   -1   0   
$EndComp
Text Notes 1650 4350 0    200  ~ 0
5V Reg
Text Notes 1400 6000 0    50   ~ 0
Small +5V Supply for local\nmicro. 5V ensures optimal\nMOSFET turn on.
Text Notes 1050 4850 0    50   ~ 0
Fusible
Text Notes 2200 1000 0    150  ~ 0
6V Servo Supply
Text Notes 2750 2800 0    50   ~ 0
Probably optional\nsnubber network
Text Notes 3400 1500 0    50   ~ 0
15-22uH recommended
Text Notes 7100 1000 0    150  ~ 0
3V3 pyboard Supply
Text HLabel 1800 2200 3    50   Input ~ 0
SERVO_EN
Text HLabel 6700 2200 3    50   Input ~ 0
EMBEDDED_EN
Text Notes 4600 5800 0    50   ~ 0
uC analog supply\nValues per datasheet
Text Notes 6650 6400 0    50   ~ 0
6V Inductor:\nhttps://onecall.farnell.com/bourns/srp1245a-180m/inductor-18uh-20-7-5a-shielded/dp/2434057\nhttps://onecall.farnell.com/bourns/srp1265a-470m/inductor-47uh-20-6-5a-shielded/dp/2434080
Text Notes 6650 6100 0    50   ~ 0
3.3V Inductor\nhttps://onecall.farnell.com/bourns/srn4012ta-6r8m/inductor-6-8uh-1-3a-20-aec-q200/dp/2616881
Text Notes 6650 5700 0    50   ~ 0
5V Regulator:\nhttps://onecall.farnell.com/on-semiconductor/ncp718bsn500t1g/ldo-fixed-5v-0-3a-40-to-125deg/dp/2981167
Text Notes 6350 3750 0    200  ~ 0
2V8 Regulator
Text Notes 6650 5900 0    50   ~ 0
Buck Diodes:\nhttps://onecall.farnell.com/rohm/rb081lam-20tr/schottky-rect-single-20v-sod-128/dp/2918854
Text Notes 6650 5500 0    50   ~ 0
5V Filter Inductor:\nhttps://onecall.farnell.com/tdk/mlz2012m100wt/inductor-10uh-20-shielded/dp/2215650
Text Label 3000 1400 2    50   ~ 0
6VBOOT
Text Label 3350 1800 0    50   ~ 0
6VSW
Text Label 1500 1800 0    50   ~ 0
6VEN
Text Label 3250 2200 0    50   ~ 0
6VFB
Text Label 6700 1800 0    50   ~ 0
3VEN
Text Label 7900 1400 0    50   ~ 0
3VBOOT
Text Label 8200 1800 0    50   ~ 0
3VSW
Text Label 8200 2350 0    50   ~ 0
3VFB
Text Notes 850  3300 0    50   ~ 0
22uH Output Capacitor:\nhttps://onecall.farnell.com/vishay/t55t226m010c0150/cap-22-f-10v-20/dp/2476078\n10u Input Capacitor:\nhttps://onecall.farnell.com/avx/tcjb106m035r0200/cap-10-f-35v-20/dp/2747670 
Text Label 1600 4700 0    50   ~ 0
5VREG_PWR
Text Label 3100 2250 0    50   ~ 0
6VSNUB
Wire Wire Line
	1400 4700 1500 4700
Wire Wire Line
	2800 4700 2900 4700
Wire Wire Line
	2900 4800 2900 4700
Wire Wire Line
	2900 5000 2900 5400
Wire Wire Line
	1400 4800 1400 4700
Wire Wire Line
	2900 4700 3200 4700
Wire Wire Line
	3200 4700 3200 4800
Wire Wire Line
	3200 5000 3200 5400
Wire Wire Line
	3200 5400 2900 5400
Wire Wire Line
	2400 2700 2400 2600
Wire Wire Line
	1000 4600 1000 4700
Wire Wire Line
	1000 4700 1100 4700
Wire Wire Line
	1300 4700 1400 4700
Wire Wire Line
	2000 1800 1800 1800
Wire Wire Line
	2900 1600 3000 1600
Wire Wire Line
	3200 1700 3200 1800
Wire Wire Line
	4000 1900 4000 1800
Wire Wire Line
	4000 2500 4000 2600
Wire Wire Line
	3100 2300 3100 2100
Wire Wire Line
	3100 1900 3100 1800
Wire Wire Line
	3100 2600 3100 2500
Wire Wire Line
	2900 1800 3100 1800
Wire Wire Line
	3100 1800 3200 1800
Wire Wire Line
	3200 1800 3600 1800
Wire Wire Line
	3100 2600 3600 2600
Wire Wire Line
	3600 1850 3600 1800
Wire Wire Line
	3600 2150 3600 2600
Wire Wire Line
	3600 1800 3700 1800
Wire Wire Line
	3900 1800 4000 1800
Wire Wire Line
	4000 2100 4000 2150
Wire Wire Line
	4000 2600 3600 2600
Wire Wire Line
	2900 2000 3000 2000
Wire Wire Line
	3000 2000 3000 2200
Wire Wire Line
	4900 1800 4900 1900
Wire Wire Line
	4600 1900 4600 1800
Wire Wire Line
	4600 2100 4600 2600
Wire Wire Line
	4900 2600 4900 2100
Wire Wire Line
	4300 1900 4300 1800
Wire Wire Line
	4300 1800 4000 1800
Wire Wire Line
	4300 2100 4300 2200
Wire Wire Line
	4300 2200 4050 2200
Wire Wire Line
	4050 2200 4000 2150
Wire Wire Line
	4000 2250 3950 2200
Wire Wire Line
	4000 2250 4000 2300
Wire Wire Line
	4000 2150 4000 2250
Wire Wire Line
	3000 2200 3950 2200
Wire Wire Line
	4600 1800 4900 1800
Wire Wire Line
	4300 1800 4500 1800
Wire Wire Line
	4000 2600 4600 2600
Wire Wire Line
	4600 2600 4900 2600
Wire Wire Line
	900  1600 900  1700
Wire Wire Line
	900  1600 1200 1600
Wire Wire Line
	1200 1700 1200 1600
Wire Wire Line
	1200 1900 1200 2600
Wire Wire Line
	1200 2600 900  2600
Wire Wire Line
	900  2600 900  1900
Wire Wire Line
	900  2600 900  2700
Wire Wire Line
	900  1500 900  1600
Wire Wire Line
	3200 1500 3200 1400
Wire Wire Line
	3200 1400 3000 1400
Wire Wire Line
	3000 1400 3000 1600
Wire Wire Line
	7800 1800 8000 1800
Wire Wire Line
	7800 1600 7900 1600
Wire Wire Line
	7900 1600 7900 1400
Wire Wire Line
	7900 1400 8100 1400
Wire Wire Line
	8100 1400 8100 1500
Wire Wire Line
	8100 1700 8100 1800
Wire Wire Line
	8400 1800 8100 1800
Wire Wire Line
	8000 1900 8000 1800
Wire Wire Line
	8000 1800 8100 1800
Wire Wire Line
	7300 2300 7300 2600
Wire Wire Line
	8700 2200 8700 2150
Wire Wire Line
	8700 1900 8700 1800
Wire Wire Line
	8700 1800 8600 1800
Wire Wire Line
	8700 2150 8500 2150
Wire Wire Line
	8500 2150 8500 2350
Wire Wire Line
	7900 2350 7900 2000
Wire Wire Line
	7900 2000 7800 2000
Wire Wire Line
	8700 2150 8700 2100
Wire Wire Line
	8500 2350 7900 2350
Wire Wire Line
	7300 2600 8000 2600
Wire Wire Line
	8000 2600 8000 2200
Wire Wire Line
	7300 2600 7300 2700
Wire Wire Line
	8000 2600 8700 2600
Wire Wire Line
	8700 2600 8700 2400
Wire Wire Line
	8700 1800 8800 1800
Wire Wire Line
	9100 1800 9100 1900
Wire Wire Line
	9100 2100 9100 2600
Wire Wire Line
	9100 2600 8700 2600
Wire Wire Line
	9100 1700 9100 1800
Wire Wire Line
	6900 1800 6700 1800
Wire Wire Line
	4900 1700 4900 1800
Wire Wire Line
	4500 1700 4500 1800
Wire Wire Line
	4500 1800 4600 1800
Wire Wire Line
	8800 1700 8800 1800
Wire Wire Line
	8800 1800 9100 1800
Wire Wire Line
	1500 4600 1500 4700
Wire Wire Line
	3200 1300 3200 1400
Wire Wire Line
	8100 1300 8100 1400
Wire Wire Line
	4600 5400 4600 5300
Wire Wire Line
	4600 4700 4600 4600
Wire Wire Line
	4600 4900 4600 5000
Wire Wire Line
	4600 5000 4900 5000
Wire Wire Line
	4900 5000 4900 4900
Wire Wire Line
	4600 5000 4600 5100
Wire Wire Line
	5300 4900 5300 5000
Wire Wire Line
	5300 5000 4900 5000
Wire Wire Line
	1500 1900 1500 1800
Wire Wire Line
	1500 1800 1800 1800
Wire Wire Line
	1200 2600 1500 2600
Wire Wire Line
	1500 2600 1500 2100
Wire Wire Line
	1200 1600 2000 1600
Wire Wire Line
	1400 5000 1400 5400
Wire Wire Line
	1800 4900 1700 4900
Wire Wire Line
	1700 4900 1700 4700
Wire Wire Line
	1500 4700 1700 4700
Wire Wire Line
	1700 4700 1800 4700
Wire Wire Line
	1400 5400 2300 5400
Wire Wire Line
	2300 5400 2300 5200
Wire Wire Line
	1400 5400 1400 5500
Wire Wire Line
	2900 5400 2300 5400
Wire Wire Line
	7100 4200 7000 4200
Wire Wire Line
	6700 4200 6700 4300
Wire Wire Line
	7100 4400 7000 4400
Wire Wire Line
	7000 4400 7000 4200
Wire Wire Line
	7000 4200 6700 4200
Wire Wire Line
	6700 4100 6700 4200
Wire Wire Line
	6700 4500 6700 4700
Wire Wire Line
	6700 4700 7500 4700
Wire Wire Line
	7500 4700 7500 4600
Wire Wire Line
	8000 4300 8000 4200
Wire Wire Line
	8000 4200 7900 4200
Wire Wire Line
	7500 4700 8000 4700
Wire Wire Line
	8000 4700 8000 4500
Wire Wire Line
	6700 4800 6700 4700
Wire Wire Line
	8000 4200 8000 4100
Wire Wire Line
	6700 1800 6700 2200
Wire Wire Line
	6400 1900 6400 2700
Wire Wire Line
	6400 1500 6400 1600
Wire Wire Line
	6900 1600 6400 1600
Wire Wire Line
	6400 1600 6400 1700
Wire Wire Line
	2400 2600 3100 2600
Wire Wire Line
	2400 2500 2400 2600
Wire Wire Line
	1800 1800 1800 2200
Wire Wire Line
	3600 5300 3600 5400
Wire Wire Line
	3600 5400 3200 5400
Wire Wire Line
	3200 4700 3600 4700
Wire Wire Line
	3600 4700 3600 4800
Wire Wire Line
	3600 5000 3600 5100
Wire Wire Line
	3600 4600 3600 4700
Connection ~ 1400 4700
Connection ~ 2900 4700
Connection ~ 3200 4700
Connection ~ 3200 1800
Connection ~ 3100 1800
Connection ~ 3100 2600
Connection ~ 3600 1800
Connection ~ 3600 2600
Connection ~ 4600 1800
Connection ~ 4900 1800
Connection ~ 4000 1800
Connection ~ 4000 2150
Connection ~ 4000 2250
Connection ~ 4300 1800
Connection ~ 4000 2600
Connection ~ 4600 2600
Connection ~ 900  2600
Connection ~ 900  1600
Connection ~ 8100 1800
Connection ~ 8000 1800
Connection ~ 8700 2150
Connection ~ 7300 2600
Connection ~ 8000 2600
Connection ~ 8700 1800
Connection ~ 8700 2600
Connection ~ 9100 1800
Connection ~ 4500 1800
Connection ~ 8800 1800
Connection ~ 1500 4700
Connection ~ 3200 1400
Connection ~ 8100 1400
Connection ~ 4600 5000
Connection ~ 4900 5000
Connection ~ 1200 1600
Connection ~ 1800 1800
Connection ~ 1200 2600
Connection ~ 1700 4700
Connection ~ 1400 5400
Connection ~ 2900 5400
Connection ~ 2300 5400
Connection ~ 7000 4200
Connection ~ 6700 4200
Connection ~ 7500 4700
Connection ~ 6700 4700
Connection ~ 8000 4200
Connection ~ 6400 1600
Connection ~ 2400 2600
Connection ~ 3200 5400
Connection ~ 3600 4700
Text Notes 1000 6500 0    50   ~ 0
This resistor worked surprisingly well, but shoud\nprobably have had room for a 1206 part too!
Wire Notes Line
	1000 4800 1000 6300
Text Notes 6300 3200 0    50   ~ 0
There's no way to turn on and off the pyboard without also turning off the onboard\nradio supply. Consider in future revisions adding a independent radio\nsupply, such that the radio gets a cleaner supply!
Text Notes 6900 5000 0    50   ~ 0
Didn't need this or the associated level shifting components,\nscrap this in future. Consider adding the required\nopto-isolation instead!
Text Notes 3350 4050 0    50   ~ 0
Power LED useful - should probably have one of these at\neach supply output to make it easy to see what's going on!
Wire Notes Line
	4250 4100 3850 5150
Text Notes 750  800  0    50   ~ 0
This specific buck regulator is NLA.\nRT8279GSP is pin compatable replacement.\nThis was the part equipped on WALL-IE without issue.
Wire Notes Line
	2200 1450 1650 900 
$EndSCHEMATC
